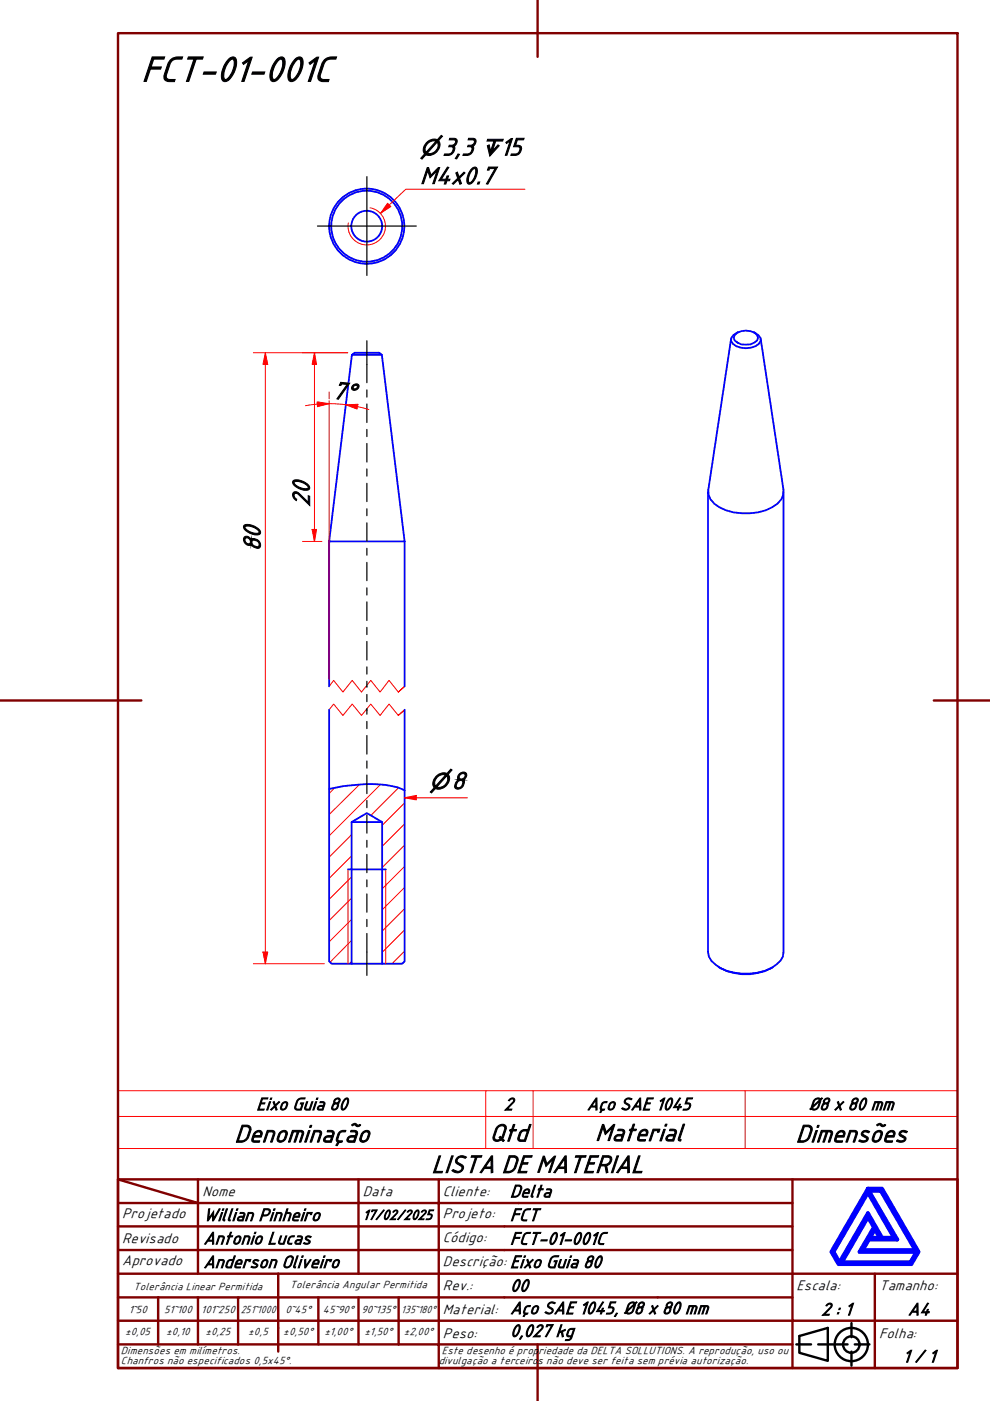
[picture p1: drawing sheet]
<svg xmlns="http://www.w3.org/2000/svg" width="210mm" height="297mm" viewBox="0 0 210 297" stroke-linecap="round" stroke-linejoin="round" font-family="sans-serif">
<!-- layer: Hatch (ABNT) -->
<g fill="none" stroke="#f00" stroke-width=".21">
<path d="M71 167l-1.2 1.3M74.5 177l-4.7 4.7M76.2 166.4l-6.4 6.3M80.7 166.3l-10.9 10.9M84.5 167.1l-5.9 5.8M85.8 179.2l-4.8 4.7M85.8 174.7l-4.8 4.7M85.8 170.2l-4.8 4.8M74.5 199.4l-4.5 4.6M74.5 194.9l-4.7 4.8M74.5 190.4l-4.7 4.8M74.5 185.9l-4.7 4.8"/>
<path d="M74.5 181.5l-4.7 4.7M85.8 197.2l-4.8 4.7M85.8 192.6l-4.8 4.8M85.8 188.1l-4.8 4.8M85.8 183.7l-4.8 4.8M74.5 203.9l-.4 .4M85.8 201.7l-2.7 2.6"/>
</g>
<!-- layer: Linha Corte (ABNT) -->
<path d="M69.8 150.5l.9-1.2 2 2.4 2-2.4 1.9 2.4 2-2.4 2 2.4 1.9-2.4 2 2.4 1.3-1.2-1.3 1.2M69.8 145.5l.9-1.2 2 2.4 2-2.4 1.9 2.4 2-2.4 2 2.4 1.9-2.4 2 2.4 1.3-1.2-1.3 1.2" fill="none" stroke="#f00" stroke-width=".21"/>
<!-- layer: Visible (ABNT) -->
<g fill="none" stroke="#00f" stroke-width=".38">
<path d="M74.6 75.2l-4.8 39.6h16M74.6 75.2l.6-.4h5.2l.6 .4zM81 75.2l4.8 39.6M155 71.9l-4.8 32a3.8 3.8 0 0 0 2.3 3.7 12.7 12.7 0 0 0 11.2 0 3.7 3.7 0 0 0 2.4-3.7l-4.8-32M155.8 71a3.5 3.5 0 0 1 4.7 0l.2 .6a2.34 2.34 0 0 1-2.6 1.5 2.32 2.32 0 0 1-2.5-1.5zM156.6 70.4a2.03 2.03 0 0 0-1.6 1.8 3.1 3.1 0 0 0 3.1 1.6 3.1 3.1 0 0 0 3.2-1.6 2.03 2.03 0 0 0-1.6-1.8M69.8 114.8v30.7M85.8 114.8v30.7M150.1 104.3v97.6a4.3 4.3 0 0 0 2.7 3.4 12.9 12.9 0 0 0 10.7 0l2-1.6 .5-.9 .1-.9v-97.6M69.8 150.5v53.3l.5 .5h4.2v-30l3.3-1.9 3.2 1.9v30h4.3l.5-.5v-53.3M69.8 167.3a35.1 35.1 0 0 1 13.3-.6l1.2 .2 1.5 .7M74.5 174.3h6.5"/>
<path d="M73.8 184.3h8M74.5 204.3h6.5M152.5 205.1a11.6 11.6 0 0 0 11.3 0"/>
<circle cx="77.8" cy="48" r="3.3"/>
<circle cx="77.8" cy="48" r="8"/>
<circle cx="77.8" cy="48" r="7.5"/>
</g>
<!-- layer: Visible Narrow (ABNT) -->
<path d="M78.4 44.1a4 4 0 0 1 3.3 4.5 4 4 0 0 1-4.6 3.3 4 4 0 0 1-3.3-4.6M73.8 184.3v20M81.8 184.3v20" fill="none" stroke="#f00" stroke-width=".21"/>
<path d="M25 236.7h178v-5.4h-178v12.2M103 231.3v12.2M113 231.3v12.2M158 231.3v12.2M203 236.7v6.8h-178M25 243.5v6.5h178v-6.5" fill="none" stroke="#f00" stroke-width=".21"/>
<!-- layer: Borda A3/A4 (ABNT) -->
<g fill="none" stroke="#800000" stroke-width=".51">
<path d="M25 7h178v283.1h-178zM114 0v12.1M0 148.5h30M198 148.5h12M25 250l17 5.1h-17M25 250h178v40.1h-178zM42 255.1h34v4.9h17M42 255.1v15M42 250v5.1M76 250v5.1h17v4.9M93 250v5.1h75M168 250v20.1h-143"/>
<path d="M25 260h51v10.1M25 275.1h17M33.5 275.1v9.9M50.5 275.1h-8.5v9.9M59 270.1v16.5M67.5 275.1v9.9h-42.5M76 275.1v9.9h8.5M84.5 275.1v9.9M93 275.1h-42.5v9.9M93 260v5h-68M93 275.1v9.9h75M93 260h75"/>
<path d="M93 275.1h75M168 265h-75v10.1M185.5 270.1v9.9h17.5M203 270.1h-35v9.9h17.5v10.1M25 280h143v10.1M67.5 285h8.5M84.5 285h8.5v5.1M114 285v12"/>
</g>
<path d="M184 258l1.3 2.2-3.1 5.2h12.1l-1.3 2.2h-14.5zM184 252.8l5.5 9.6h-2.5l-3-5.2-6 10.4-1.3-2.2zM184 252h3l7.8 13.4-1.6 2.6h-15.4l-1.5-2.6zM184.2 252.5h2.6l7.3 12.5h-11.2l1.3-2.2h6zM185.5 260.7l1.1 1.7h-2.1z" fill="none" stroke="#00f" stroke-width=".83"/>
<!-- layer: 0 -->
<path d="M177.8 268h15.4" fill="none" stroke="#000" stroke-width=".21"/>
<g fill="none" stroke="#000" stroke-width=".51">
<path d="M168.8 285h3.2M169.5 283.3l6-1.8v7l-6-1.7zM173.5 285h6.2M180.5 280.5v3M180.5 286.6v2.9M181.2 285h3.1"/>
<circle cx="180.5" cy="285.1" r="3.5"/>
<circle cx="180.5" cy="285.1" r="1.75"/>
</g>
<path d="M56.3 74.8v2.5" fill="none" stroke="#f00" stroke-width=".21"/>
<path d="M56.3 74.8l.5 2.5h-1z" fill="#f00"/>
<path d="M56.3 74.8l.5 2.5h-1zM56.3 201.9v2.4" fill="none" stroke="#f00" stroke-width=".21"/>
<path d="M55.8 201.9h1l-.5 2.4z" fill="#f00"/>
<path d="M53.7 74.8h20M56.3 77.3v124.6M66.7 112.3v2.5M53.7 204.3h15.1M55.8 201.9h1l-.5 2.4z" fill="none" stroke="#f00" stroke-width=".21"/>
<path d="M66.2 112.3h.9l-.4 2.5z" fill="#f00"/>
<path d="M66.7 74.8v2.5M66.2 112.3h.9l-.4 2.5z" fill="none" stroke="#f00" stroke-width=".21"/>
<path d="M66.7 74.8l.4 2.5h-.9z" fill="#f00"/>
<path d="M64.1 74.8h9.6M66.7 74.8l.4 2.5h-.9zM66.7 77.3v35M64.1 114.8h4.2M85.8 169.1h2.5" fill="none" stroke="#f00" stroke-width=".21"/>
<!-- layer: Linha de centro (ISO) -->
<g fill="none" stroke="#000" stroke-width=".25">
<path d="M77.8 72.2v8.9M77.8 82.7v1.5M77.8 85.6v4M77.8 91v1.6M77.8 94v4M77.8 99.4v1.6M77.8 102.5v3.8M77.8 107.9v1.4M77.8 110.9v3.8M77.8 116.3v1.4M77.8 119.2v3.9M77.8 124.6v1.6"/>
<path d="M77.8 127.6v4M77.8 133v1.5M77.8 136v3.9M77.8 141.4v1.5M77.8 144.4v1.3M77.8 147.2v1.6M77.8 150.2v1.2M77.8 153v1.5M77.8 155.9v4M77.8 161.3v1.6M77.8 164.3v4M77.8 169.7v1.5"/>
<path d="M77.8 172.8v3.8M77.8 178.2v1.4M77.8 181.2v3.8M77.8 186.5v1.5M77.8 189.5v3.9M77.8 194.9v1.6M77.8 197.9v8.9"/>
</g>
<path d="M85.8 169.1l2.5-.5v1z" fill="#f00"/>
<path d="M73.3 85.8l2.5 .4M85.8 169.1l2.5-.5v1zM88.3 169.1h10.8" fill="none" stroke="#f00" stroke-width=".21"/>
<path d="M73.3 85.8l2.6-.1-.2 1z" fill="#f00"/>
<path d="M69.8 85.6l-2.5 .1M73.3 85.8l2.6-.1-.2 1z" fill="none" stroke="#f00" stroke-width=".21"/>
<path d="M67.2 85.2l2.6 .4-2.5 .6z" fill="#f00"/>
<path d="M67.2 85.2l2.6 .4-2.5 .6zM67.3 85.7l-2.5 .3M69.8 85.6l3.5 .2M69.8 83.1v1.5M69.8 84.9v59.1M75.8 86.2l2.4 .6" fill="none" stroke="#f00" stroke-width=".21"/>
<path d="M82.5 43.5l-1.8 1.7" fill="none" stroke="#f00" stroke-width=".21"/>
<path d="M82.2 43.1l.7 .7-2.2 1.4z" fill="#f00"/>
<path d="M82.2 43.1l.7 .7-2.2 1.4zM111.3 40.1h-25.3l-3.5 3.4" fill="none" stroke="#f00" stroke-width=".21"/>
<!-- layer: Marca de centro (ISO) -->
<path d="M77.8 37.5v20.9M67.3 47.9h21" fill="none" stroke="#000" stroke-width=".25"/>
<text font-size="8.1" x="30" y="17.2">FCT-01-001C</text>
<g font-size="5.6">
<text x="93.7" y="32.9">3,3</text>
<text x="106" y="32.9">15</text>
<text x="89" y="39">M4x0.7</text>
<text x="70.3" y="84.4" transform="rotate(6 70.3 84.4)">7°</text>
<text x="65.6" y="107.4" transform="rotate(-90 65.6 107.4)">20</text>
<text x="55.2" y="116.9" transform="rotate(-90 55.2 116.9)">80</text>
<text x="95.8" y="167.2">8</text>
<text x="49.7" y="242.1">Denominação</text>
<text x="103.8" y="241.9">Qtd</text>
<text x="126.2" y="241.9">Material</text>
<text x="168.7" y="242.1">Dimensões</text>
<text x="91.5" y="248.6">LISTA DE MATERIAL</text>
</g>
<g font-size="4.8">
<text x="89" y="32.9">⌀</text>
<text x="101.9" y="32.9">↧</text>
<text x="91.1" y="167.2">⌀</text>
</g>
<g font-size="4">
<text x="54.4" y="235.3">Eixo Guia 80</text>
<text x="106.9" y="235.3">2</text>
<text x="124.4" y="235.3">Aço SAE 1045</text>
<text x="171.5" y="235.3">Ø8 x 80 mm</text>
<text x="108.1" y="253.8">Delta</text>
<text x="43.1" y="258.8">Willian Pinheiro</text>
<text x="43.1" y="263.8">Antonio Lucas</text>
<text x="108.1" y="263.8">FCT-01-001C</text>
<text x="108.1" y="258.8">FCT</text>
<text x="43.1" y="268.8">Anderson Oliveiro</text>
<text x="108.1" y="268.8">Eixo Guia 80</text>
<text x="108.1" y="273.8">00</text>
<text x="108.1" y="278.6">Aço SAE 1045, Ø8 x 80 mm</text>
<text x="174.2" y="278.8">2 : 1</text>
<text x="192.5" y="278.8">A4</text>
<text x="108.1" y="283.4">0,027 kg</text>
<text x="191.4" y="288.8">1 / 1</text>
</g>
<g font-size="3.2">
<text x="42.9" y="253.5">Nome</text>
<text x="76.9" y="253.5">Data</text>
<text x="93.9" y="253.5">Cliente:</text>
<text x="25.9" y="263.6">Revisado</text>
<text x="25.9" y="258.2">Projetado</text>
<text x="76.9" y="258.6">17/02/2025</text>
<text x="93.9" y="263.3">Código:</text>
<text x="93.9" y="258.2">Projeto:</text>
<text x="25.9" y="268.2">Aprovado</text>
<text x="93.9" y="268.5">Descrição:</text>
<text x="93.9" y="273.5">Rev.:</text>
<text x="168.9" y="273.5">Escala:</text>
<text x="186.4" y="273.5">Tamanho:</text>
<text x="93.9" y="278.6">Material:</text>
<text x="93.9" y="283.6">Peso:</text>
<text x="186.4" y="283.6">Folha:</text>
</g>
<g font-size="2.4">
<text x="28.3" y="273.4">Tolerância Linear Permitida</text>
<text x="61.5" y="273.2">Tolerância Angular Permitida</text>
<text x="27.3" y="278.3">1~50</text>
<text x="34.8" y="278.3">51~100</text>
<text x="42.7" y="278.3">101~250</text>
<text x="51.1" y="278.3">251~1000</text>
<text x="60.5" y="278.3">0~45°</text>
<text x="68.5" y="278.3">45~90°</text>
<text x="76.6" y="278.3">90~135°</text>
<text x="85.1" y="278.3">135~180°</text>
<text x="25.7" y="287.1">Dimensões em milímetros.</text>
<text x="26.5" y="283.1">±0,05</text>
<text x="35.2" y="283.1">±0,10</text>
<text x="43.6" y="283.1">±0,25</text>
<text x="52.6" y="283.1">±0,5</text>
<text x="60.1" y="283.1">±0,50°</text>
<text x="68.8" y="283.1">±1,00°</text>
<text x="77.3" y="283.1">±1,50°</text>
<text x="85.6" y="283.1">±2,00°</text>
<text x="93.7" y="287.1">Este desenho é prop</text>
<text x="114.2" y="287.1">riedade da DELTA SOLLUTIONS. A reprodução, uso ou</text>
<text x="25.7" y="289.2">Chanfros não especificados 0,5x45°.</text>
<text x="93" y="289.2">divulgação a terceiro</text>
<text x="114" y="289.2">s não deve ser feita sem prévia autorização.</text>
</g>
</svg>
